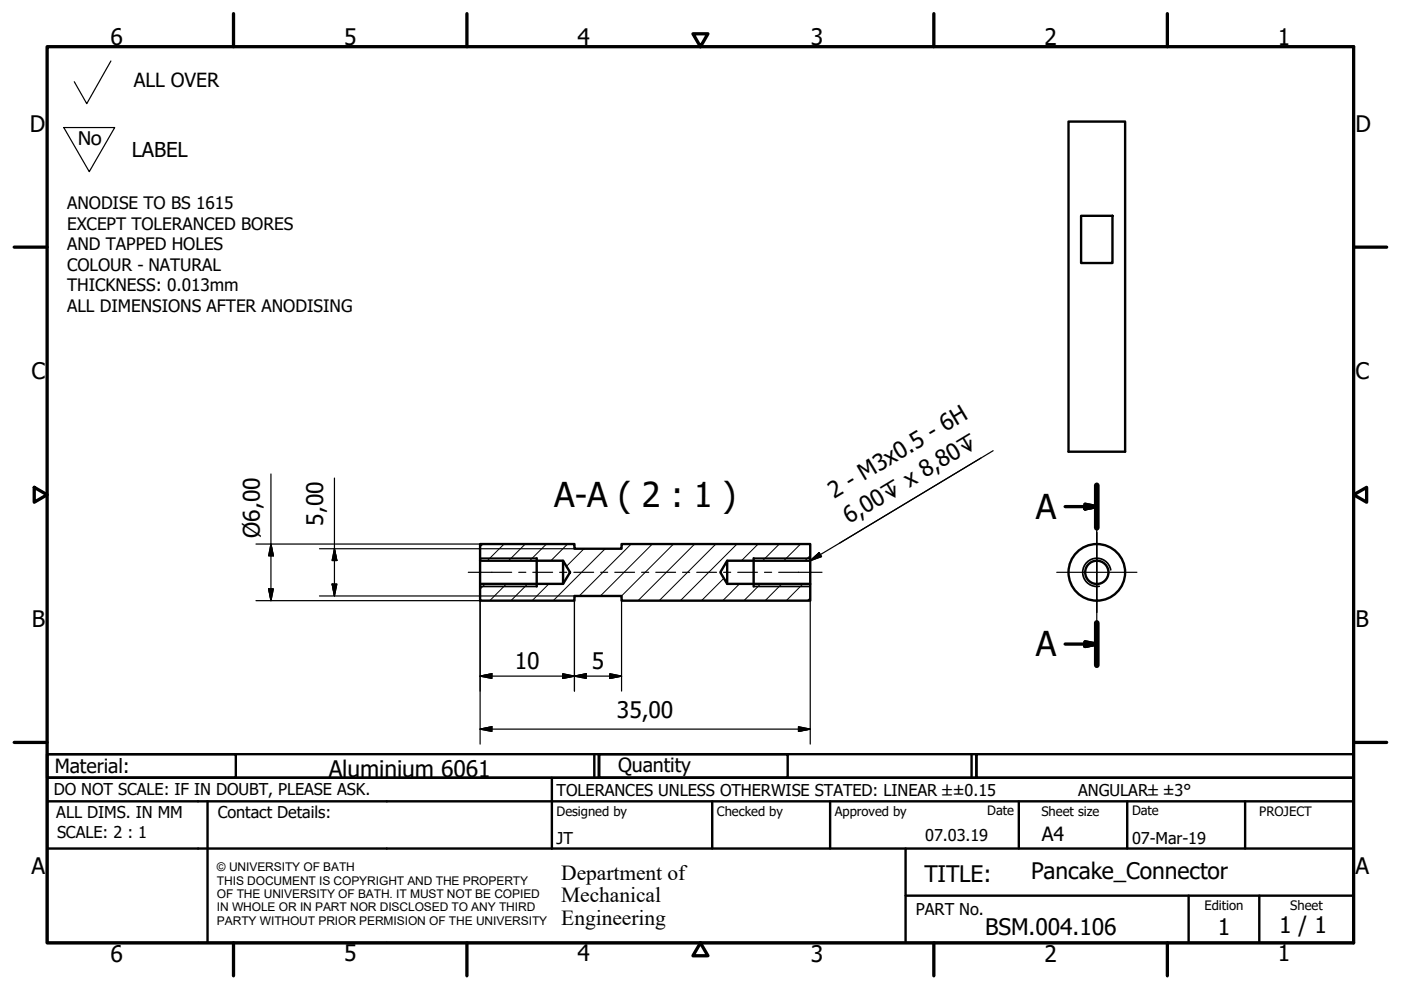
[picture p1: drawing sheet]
<svg xmlns="http://www.w3.org/2000/svg" width="297mm" height="210mm" viewBox="0 0 297 210" stroke-linecap="round" stroke-linejoin="round" font-family="sans-serif">
<!-- layer: Hatch (ISO) -->
<g fill="none" stroke="#000" stroke-width=".21">
<path d="M102.4 115.4l-.6 .5M106.9 115.4l-3.6 3.5M111.4 115.4l-3.6 3.5M115.8 115.4l-3.5 3.5M120.3 115.4l-3.5 3.5M123.8 116.3l-3.7 3.8M128.3 116.3l-11 11.1M133.8 115.4l-11 11M138.3 115.4l-11 11M142.8 115.4l-11 11M147.3 115.4l-12 12M151.8 115.4l-12 12"/>
<path d="M156.3 115.4l-12 12M160.7 115.4l-3.5 3.5M165.2 115.4l-3.5 3.5M169.7 115.4l-3.5 3.5M171.8 117.8l-1.1 1.1M102.9 123.8l-1.1 1.1M107.4 123.8l-3.6 3.6M111.9 123.8l-3.6 3.6M116.4 123.8l-3.6 3.6M153.5 122.6l-4.8 4.8M156.8 123.8l-3.6 3.6M161.3 123.8l-3.6 3.6"/>
<path d="M165.8 123.8l-3.6 3.6M170.2 123.8l-3.5 3.6M171.8 126.8l-.6 .6"/>
</g>
<!-- layer: Visible (ISO) -->
<g fill="none" stroke="#000" stroke-width=".51">
<path d="M226.5 25.8h12v70h-12zM229.2 45.8h6.7v10h-6.7zM101.8 115.4h20v.9h10v-.9h40v3.5h-17.6l-1.5 2.4 1.5 2.5h17.6v3.6h-40v-1h-10v1h-20v-3.6h17.6l1.5-2.5-1.5-2.4h-17.6zM101.8 118.9v4.9M113.8 118.4v5.9M119.4 118.9v4.9M154.2 118.9v4.9M159.8 118.4v5.9M171.8 118.9v4.9"/>
<circle cx="232.5" cy="121.4" r="2.47"/>
<circle cx="232.5" cy="121.4" r="6"/>
</g>
<!-- layer: Visible Narrow (ISO) -->
<path d="M101.8 118.4h12M159.8 118.4h12M101.8 124.3h12M159.8 124.3h12M235.5 120.8a3 3 0 0 0-3.5-2.4 3 3 0 0 0-2.4 3.5 3 3 0 0 0 3.5 2.4" fill="none" stroke="#000" stroke-width=".36"/>
<!-- layer: Section Line (ISO) -->
<path d="M232.5 102.9v9M232.5 132.1v8.9" fill="none" stroke="#000" stroke-width="1.2"/>
<path d="M225.8 107.4h6.7M230 106.9l2.5 .5-2.5 .5zM225.8 136.6h6.7M230 136.1l2.5 .5-2.5 .5z" fill="none" stroke="#000" stroke-width=".7"/>
<path d="M230 107.9l2.5-.5zM230 106.9l2.5 .5-2.5 .5zM230 137.1l2.5-.5zM230 136.1l2.5 .5-2.5 .5z" fill="#000" stroke="#000" stroke-width=".7"/>
<!-- layer: Border (ISO) -->
<g fill="none" stroke="#000" stroke-width=".7">
<path d="M10 9.9h277v190h-277zM49.5 2.9v7M99 2.9v7M146.9 7.2h3.2l-1.6 2.7zM198 2.9v7M247.5 2.9v7M3 52.4h7M287 52.4h7M7.3 103.3l2.7 1.6-2.7 1.6zM287 104.9l2.8-1.6v3.2zM3 157.4h7M287 157.4h7"/>
<path d="M49.5 199.9v7M99 199.9v7M148.5 199.9l1.6 2.7h-3.2zM198 199.9v7M247.5 199.9v7"/>
</g>
<!-- layer: Title (ISO) -->
<g fill="none" stroke="#000" stroke-width=".51">
<path d="M10 159.9h40v5h-40zM10 159.9h117v5h-117zM126 159.9v5M127 159.9h40v5h-40zM127 159.9h80v5h-80zM206 159.9v5M207 159.9h80v5h-80zM10 169.9v-5h277v5M10 169.9h277v30h-277zM10 179.9h277M44 169.9v30M117 164.9v15"/>
<path d="M151 169.9v10M176 169.9v10M192 179.9v20M216 169.9v10M239 169.9v10M264 169.9v10M192 189.9h95M252 189.9v10M267 189.9v10"/>
</g>
<!-- layer: Sketch Geometry (ISO) -->
<path d="M23.5 12.9l-5.1 9.1-2.7-4.7M13.5 27h10.8l-5.4 9.4z" fill="none" stroke="#000" stroke-width=".25"/>
<!-- layer: Center Mark (ISO) -->
<path d="M232.5 107.8v13.5v-8.4M224 121.3h17M232.5 129.9v-8.6v13.5" fill="none" stroke="#000" stroke-width=".25"/>
<!-- layer: Centerline (ISO) -->
<g fill="none" stroke="#000" stroke-width=".25">
<path d="M99.3 121.3h9.2M110 121.3h1.5M113 121.3h4.2M118.7 121.3h1.5M121.7 121.3h4.2M127.4 121.3h1.4M130.3 121.3h4.2M136 121.3h1.5M139 121.3h4.2M144.7 121.3h1.5M147.7 121.3h4.2M153.4 121.3h1.5"/>
<path d="M156.4 121.3h4.2M162.1 121.3h1.5M165.1 121.3h9.2"/>
</g>
<!-- layer: Dimension (ISO) -->
<g fill="none" stroke="#000" stroke-width=".25">
<path d="M54.3 115.4h47.5M57.4 115.4l.6 2.4h-1zM57.4 100.5v26.9M67.7 116.3h54.1M70.9 116.3l.5 2.5h-1zM70.9 101.4v25M54.3 127.4h47.5v30.4M57 124.9h1l-.6 2.5zM67.7 126.4h54.1M70.4 123.8h1l-.5 2.6zM121.8 127.4v19.1M131.8 127.4v19.1"/>
<path d="M171.8 127.4v30.4M101.8 143.4l2.5-.6v1zM101.8 154.6l2.5-.5v1zM101.8 143.4h30M101.8 154.6h70M119.3 142.8l2.5 .6-2.5 .4zM121.8 143.4l2.5-.6v1zM129.3 142.8l2.5 .6-2.5 .4zM169.3 154.1l2.5 .5-2.5 .5z"/>
</g>
<g fill="#000" stroke="#000" stroke-width=".25">
<path d="M57.4 115.4l.6 2.4zM57.4 115.4l.6 2.4h-1zM70.9 116.3l.5 2.5zM70.9 116.3l.5 2.5h-1zM57 124.9l.4 2.5zM57 124.9h1l-.6 2.5zM70.4 123.8l.5 2.6zM70.4 123.8h1l-.5 2.6zM101.8 143.4l2.5-.6zM101.8 143.4l2.5-.6v1zM101.8 154.6l2.5-.5zM101.8 154.6l2.5-.5v1z"/>
<path d="M119.3 143.8l2.5-.4zM119.3 142.8l2.5 .6-2.5 .4zM121.8 143.4l2.5-.6zM121.8 143.4l2.5-.6v1zM129.3 143.8l2.5-.4zM129.3 142.8l2.5 .6-2.5 .4zM169.3 155.1l2.5-.5zM169.3 154.1l2.5 .5-2.5 .5z"/>
</g>
<!-- layer: Symbol (ISO) -->
<path d="M208 97.1l-36.2 21.8M210.6 95.6l-32.6 19.5M171.8 118.9l1.9-1.7 .5 .8z" fill="none" stroke="#000" stroke-width=".25"/>
<path d="M171.8 118.9l1.9-1.7zM171.8 118.9l1.9-1.7 .5 .8z" fill="#000" stroke="#000" stroke-width=".25"/>
<g font-size="7.3">
<text x="117.5" y="107.4">A-A ( 2 : 1 )</text>
<text x="219.6" y="110">A</text>
<text x="219.6" y="139.2">A</text>
</g>
<g font-size="4.8">
<text x="23.4" y="9.5">6</text>
<text x="72.9" y="9.5">5</text>
<text x="122.4" y="9.5">4</text>
<text x="171.9" y="9.5">3</text>
<text x="221.4" y="9.5">2</text>
<text x="270.9" y="9.5">1</text>
<text x="6.3" y="27.9">D</text>
<text x="287.4" y="27.9">D</text>
<text x="6.7" y="80.4">C</text>
<text x="287.4" y="80.4">C</text>
<text x="176.9" y="105.9" transform="rotate(-31 176.9 105.9)">2 - M3x0.5 - 6H</text>
<text x="55.1" y="114" transform="rotate(-90 55.1 114)">Ø6,00</text>
<text x="68.5" y="111.5" transform="rotate(-90 68.5 111.5)">5,00</text>
<text x="180" y="111.1" transform="rotate(-31 180 111.1)">6,00↧ x 8,80↧</text>
<text x="6.8" y="132.9">B</text>
<text x="287.4" y="132.9">B</text>
<text x="109.2" y="141.7">10</text>
<text x="125.5" y="141.7">5</text>
<text x="130.8" y="152.2">35,00</text>
<text x="69.7" y="164.6">Aluminium 6061</text>
<text x="6.7" y="185.4">A</text>
<text x="287.4" y="185.4">A</text>
<text x="196" y="187">TITLE:</text>
<text x="218.6" y="186.4">Pancake_Connector</text>
<text x="271.2" y="197.9">1 / 1</text>
<text x="23.4" y="203.9">6</text>
<text x="72.9" y="203.8">5</text>
<text x="122.4" y="203.8">4</text>
<text x="171.9" y="203.9">3</text>
<text x="208.9" y="198.2">BSM.004.106</text>
<text x="221.4" y="203.9">2</text>
<text x="258.2" y="198.2">1</text>
<text x="270.9" y="203.8">1</text>
</g>
<text font-size="4.7" x="16.4" y="30.8">No</text>
<g font-size="4.6">
<text x="119" y="186.5">Department of</text>
<text x="119" y="191.3">Mechanical</text>
<text x="119" y="196">Engineering</text>
</g>
<text font-size="4.3" x="27.9" y="33.3">LABEL</text>
<g font-size="4.1">
<text x="28.4" y="18.4">ALL OVER</text>
<text x="11.6" y="163.9">Material:</text>
<text x="131" y="163.7">Quantity</text>
<text x="220.9" y="178.4">A4</text>
</g>
<g font-size="3.6">
<text x="14.2" y="44.4">ANODISE TO BS 1615</text>
<text x="14.2" y="48.7">EXCEPT TOLERANCED BORES</text>
<text x="14.2" y="53.1">AND TAPPED HOLES</text>
<text x="14.2" y="57.4">COLOUR - NATURAL</text>
<text x="14.2" y="61.8">THICKNESS: 0.013mm</text>
<text x="14.2" y="66.2">ALL DIMENSIONS AFTER ANODISING</text>
</g>
<g font-size="3.5">
<text x="11.4" y="168.5">DO NOT SCALE: IF IN DOUBT, PLEASE ASK.</text>
<text x="11.9" y="173.5">ALL DIMS. IN MM</text>
<text x="46.2" y="173.5">Contact Details:</text>
<text x="118" y="168.8">TOLERANCES UNLESS OTHERWISE STATED: LINEAR ±±0.15</text>
<text x="228.6" y="168.8">ANGULAR±±3°</text>
<text x="12.1" y="177.6">SCALE: 2 : 1</text>
<text x="118" y="178.9">JT</text>
<text x="196.2" y="178.3">07.03.19</text>
<text x="240" y="178.9">07-Mar-19</text>
<text x="194.2" y="194.1">PART No.</text>
</g>
<g font-size="2.8">
<text x="118" y="173">Designed by</text>
<text x="152" y="173">Checked by</text>
<text x="177" y="173">Approved by</text>
<text x="209.3" y="172.9">Date</text>
<text x="220.8" y="173">Sheet size</text>
<text x="240" y="172.9">Date</text>
<text x="267" y="172.9">PROJECT</text>
<text x="255.4" y="193">Edition</text>
<text x="273.6" y="193">Sheet</text>
</g>
<g font-size="2.5">
<text x="46" y="184.7">© UNIVERSITY OF BATH</text>
<text x="46" y="187.6">THIS DOCUMENT IS COPYRIGHT AND THE PROPERTY</text>
<text x="46" y="190.4">OF THE UNIVERSITY OF BATH. IT MUST NOT BE COPIED</text>
<text x="46" y="193.2">IN WHOLE OR IN PART NOR DISCLOSED TO ANY THIRD</text>
<text x="46" y="196.1">PARTY WITHOUT PRIOR PERMISION OF THE UNIVERSITY</text>
</g>
</svg>
